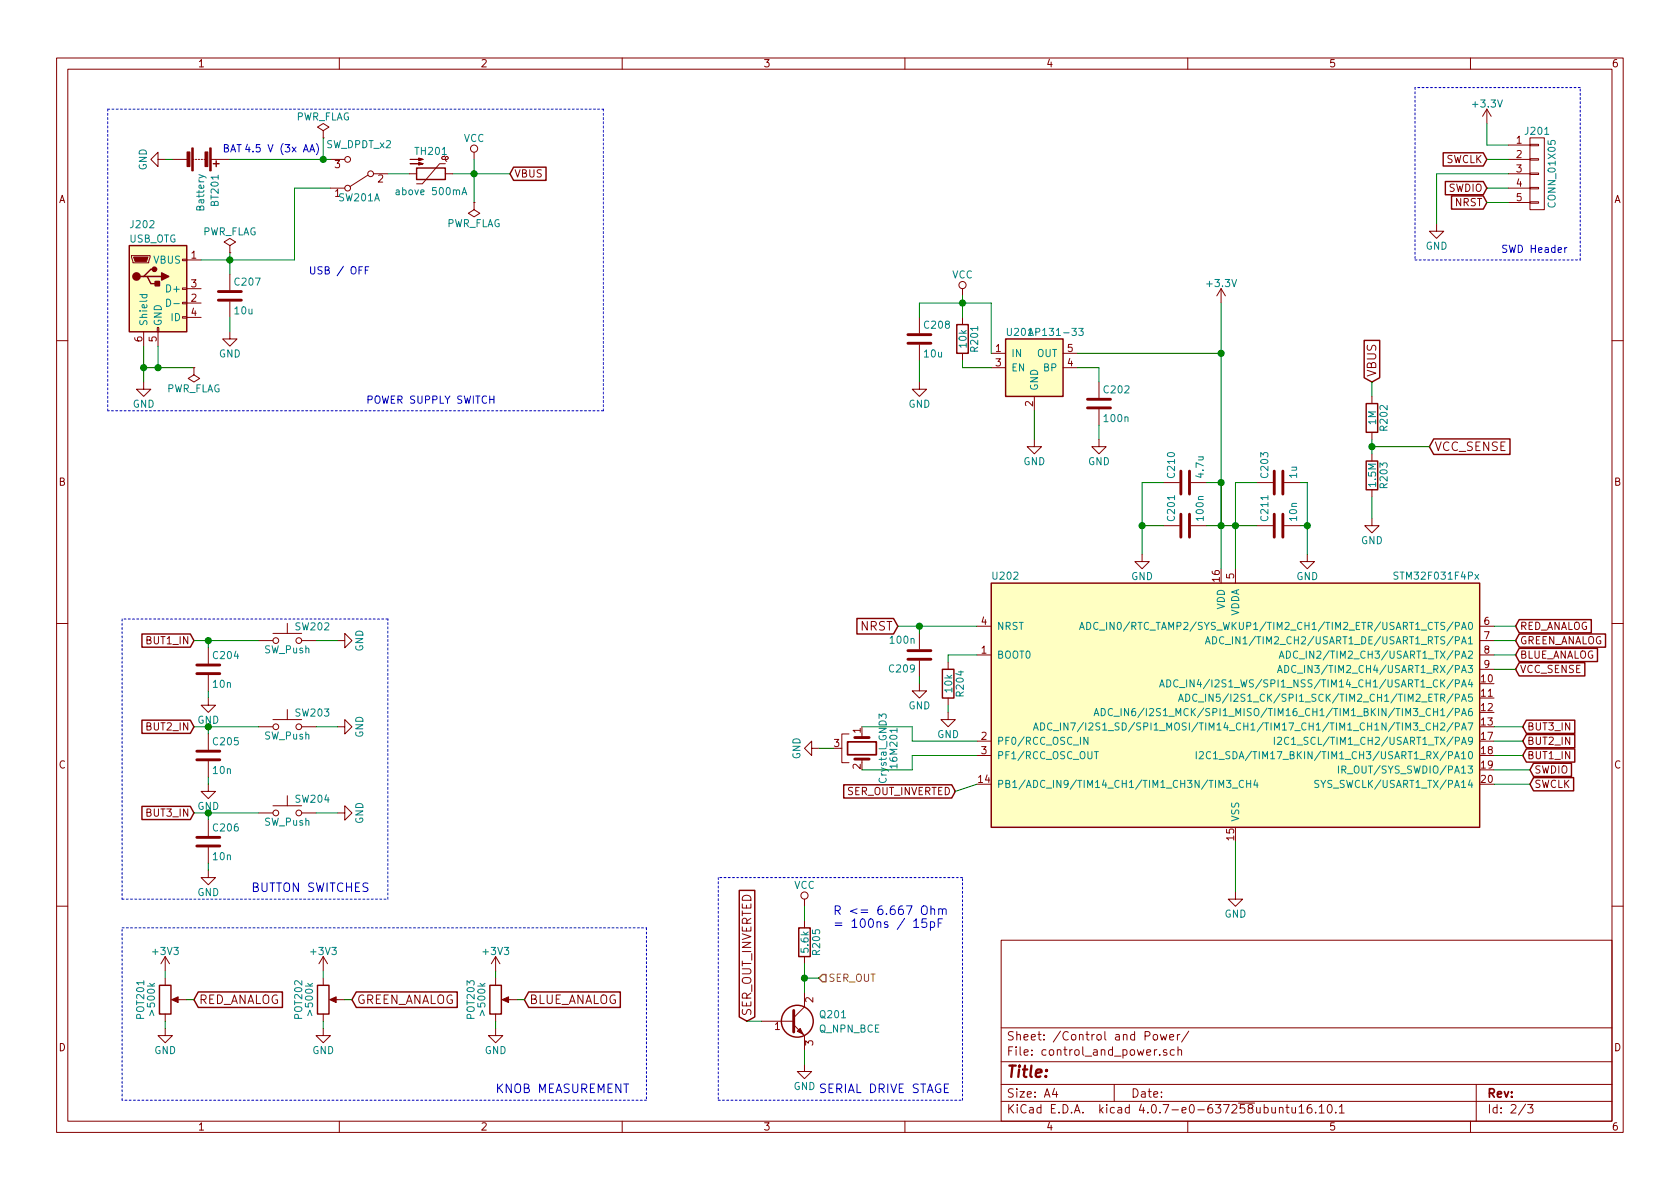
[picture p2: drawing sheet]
EESchema Schematic File Version 2
LIBS:power
LIBS:device
LIBS:transistors
LIBS:conn
LIBS:linear
LIBS:regul
LIBS:74xx
LIBS:cmos4000
LIBS:adc-dac
LIBS:memory
LIBS:xilinx
LIBS:microcontrollers
LIBS:dsp
LIBS:microchip
LIBS:analog_switches
LIBS:motorola
LIBS:texas
LIBS:intel
LIBS:audio
LIBS:interface
LIBS:digital-audio
LIBS:philips
LIBS:display
LIBS:cypress
LIBS:siliconi
LIBS:opto
LIBS:atmel
LIBS:contrib
LIBS:valves
LIBS:Worldsemi
LIBS:stm32
LIBS:switches
LIBS:battery_management
LIBS:enlightChildLed-cache
EELAYER 25 0
EELAYER END
$Descr A4 11693 8268
encoding utf-8
Sheet 2 3
Title ""
Date ""
Rev ""
Comp ""
Comment1 ""
Comment2 ""
Comment3 ""
Comment4 ""
$EndDescr
$Comp
L STM32F031F4Px U202
U 1 1
P 8600 4950
F 0 "U202" H 6900 5875 50  0000 L BNN
F 1 "STM32F031F4Px" H 10300 5875 50  0000 R BNN
F 2 "Housings_SSOP:TSSOP-20_4.4x6.5mm_Pitch0.65mm" H 10300 5825 50  0001 R TNN
F 3 "" H 8600 4950 50  0001 C CNN
	1    8600 4950
	1    0    0    -1  
$EndComp
$Comp
L +3.3V #PWR01
U 1 1
P 8500 2100
F 0 "#PWR01" H 8500 1950 50  0001 C CNN
F 1 "+3.3V" H 8500 2240 50  0000 C CNN
F 2 "" H 8500 2100 50  0001 C CNN
F 3 "" H 8500 2100 50  0001 C CNN
	1    8500 2100
	1    0    0    -1  
$EndComp
Wire Wire Line
	8500 2100 8500 3950
Connection ~ 8600 3650
$Comp
L GND #PWR02
U 1 1
P 8600 6200
F 0 "#PWR02" H 8600 5950 50  0001 C CNN
F 1 "GND" H 8600 6050 50  0000 C CNN
F 2 "" H 8600 6200 50  0001 C CNN
F 3 "" H 8600 6200 50  0001 C CNN
	1    8600 6200
	1    0    0    -1  
$EndComp
Wire Wire Line
	8600 6200 8600 5850
$Comp
L R R204
U 1 1
P 6600 4750
F 0 "R204" V 6680 4750 50  0000 C CNN
F 1 "10k" V 6600 4750 50  0000 C CNN
F 2 "Resistors_SMD:R_0603" V 6530 4750 50  0001 C CNN
F 3 "" H 6600 4750 50  0001 C CNN
	1    6600 4750
	1    0    0    -1  
$EndComp
$Comp
L GND #PWR03
U 1 1
P 6600 4950
F 0 "#PWR03" H 6600 4700 50  0001 C CNN
F 1 "GND" H 6600 4800 50  0000 C CNN
F 2 "" H 6600 4950 50  0001 C CNN
F 3 "" H 6600 4950 50  0001 C CNN
	1    6600 4950
	1    0    0    -1  
$EndComp
Wire Wire Line
	6600 4900 6600 4950
Wire Wire Line
	6600 4600 6600 4550
Wire Wire Line
	6600 4550 6800 4550
$Comp
L AP131-33 U201
U 1 1
P 7200 2550
F 0 "U201" H 7000 2800 50  0000 L CNN
F 1 "AP131-33" H 7550 2800 50  0000 R CNN
F 2 "TO_SOT_Packages_SMD:SOT-23-5" H 7200 2150 50  0001 C CNN
F 3 "" H 7200 2550 50  0001 C CNN
	1    7200 2550
	1    0    0    -1  
$EndComp
$Comp
L GND #PWR04
U 1 1
P 7200 3050
F 0 "#PWR04" H 7200 2800 50  0001 C CNN
F 1 "GND" H 7200 2900 50  0000 C CNN
F 2 "" H 7200 3050 50  0001 C CNN
F 3 "" H 7200 3050 50  0001 C CNN
	1    7200 3050
	1    0    0    -1  
$EndComp
Wire Wire Line
	7200 2850 7200 3050
Connection ~ 8500 2450
$Comp
L C C202
U 1 1
P 7650 2800
F 0 "C202" H 7675 2900 50  0000 L CNN
F 1 "100n" H 7675 2700 50  0000 L CNN
F 2 "Capacitors_SMD:C_0603" H 7688 2650 50  0001 C CNN
F 3 "" H 7650 2800 50  0001 C CNN
	1    7650 2800
	1    0    0    -1  
$EndComp
Wire Wire Line
	7500 2550 7650 2550
Wire Wire Line
	7650 2550 7650 2650
Wire Wire Line
	7650 2950 7650 3050
$Comp
L CONN_01X05 J201
U 1 1
P 10700 1200
F 0 "J201" H 10700 1500 50  0000 C CNN
F 1 "CONN_01X05" V 10800 1200 50  0000 C CNN
F 2 "Connectors:Wafer_Vertical15x5.8x7RM2.5-5" H 10700 1200 50  0001 C CNN
F 3 "" H 10700 1200 50  0001 C CNN
	1    10700 1200
	1    0    0    -1  
$EndComp
Text GLabel 6250 4350 0    60   Input ~ 0
NRST
Wire Wire Line
	6250 4350 6800 4350
Text GLabel 10650 5350 2    51   Input ~ 0
SWDIO
Text GLabel 10650 5450 2    51   Input ~ 0
SWCLK
Wire Wire Line
	10400 5350 10650 5350
Wire Wire Line
	10650 5450 10400 5450
$Comp
L +3.3V #PWR05
U 1 1
P 10350 850
F 0 "#PWR05" H 10350 700 50  0001 C CNN
F 1 "+3.3V" H 10350 990 50  0000 C CNN
F 2 "" H 10350 850 50  0001 C CNN
F 3 "" H 10350 850 50  0001 C CNN
	1    10350 850 
	1    0    0    -1  
$EndComp
Wire Wire Line
	10350 850  10350 1000
Wire Wire Line
	10350 1000 10500 1000
$Comp
L GND #PWR06
U 1 1
P 10000 1550
F 0 "#PWR06" H 10000 1300 50  0001 C CNN
F 1 "GND" H 10000 1400 50  0000 C CNN
F 2 "" H 10000 1550 50  0001 C CNN
F 3 "" H 10000 1550 50  0001 C CNN
	1    10000 1550
	1    0    0    -1  
$EndComp
Wire Wire Line
	10500 1200 10000 1200
Wire Wire Line
	10000 1200 10000 1550
Text GLabel 10350 1300 0    51   Input ~ 0
SWDIO
Text GLabel 10350 1100 0    51   Input ~ 0
SWCLK
Text GLabel 10350 1400 0    51   Input ~ 0
NRST
Wire Wire Line
	10500 1100 10350 1100
Wire Wire Line
	10350 1300 10500 1300
Wire Wire Line
	10500 1400 10350 1400
$Comp
L Crystal_GND3 16M201
U 1 1
P 6000 5200
F 0 "16M201" H 6000 5425 50  0000 C CNN
F 1 "Crystal_GND3" H 6000 5350 50  0000 C CNN
F 2 "Crystals:Resonator_SMD_muRata_SFSKA-3pin_7.9x3.8mm" H 6000 5200 50  0001 C CNN
F 3 "" H 6000 5200 50  0001 C CNN
	1    6000 5200
	0    1    1    0   
$EndComp
Wire Wire Line
	6000 5050 6350 5050
Wire Wire Line
	6350 5050 6350 5150
Wire Wire Line
	6350 5150 6800 5150
Wire Wire Line
	6800 5250 6350 5250
Wire Wire Line
	6350 5250 6350 5350
Wire Wire Line
	6350 5350 6000 5350
$Comp
L GND #PWR07
U 1 1
P 5700 5200
F 0 "#PWR07" H 5700 4950 50  0001 C CNN
F 1 "GND" H 5700 5050 50  0000 C CNN
F 2 "" H 5700 5200 50  0001 C CNN
F 3 "" H 5700 5200 50  0001 C CNN
	1    5700 5200
	0    1    1    0   
$EndComp
Wire Wire Line
	5800 5200 5700 5200
$Comp
L VCC #PWR08
U 1 1
P 6700 2050
F 0 "#PWR08" H 6700 1900 50  0001 C CNN
F 1 "VCC" H 6700 2200 50  0000 C CNN
F 2 "" H 6700 2050 50  0001 C CNN
F 3 "" H 6700 2050 50  0001 C CNN
	1    6700 2050
	1    0    0    -1  
$EndComp
$Comp
L R R201
U 1 1
P 6700 2350
F 0 "R201" V 6780 2350 50  0000 C CNN
F 1 "10k" V 6700 2350 50  0000 C CNN
F 2 "Resistors_SMD:R_0603" V 6630 2350 50  0001 C CNN
F 3 "" H 6700 2350 50  0001 C CNN
	1    6700 2350
	1    0    0    -1  
$EndComp
$Comp
L Battery BT201
U 1 1
P 1400 1100
F 0 "BT201" H 1500 1200 50  0000 L CNN
F 1 "Battery" H 1500 1100 50  0000 L CNN
F 2 "Battery_Holders:Keystone_2479_3xAAA" V 1400 1160 50  0001 C CNN
F 3 "" V 1400 1160 50  0001 C CNN
	1    1400 1100
	0    1    1    0   
$EndComp
$Comp
L GND #PWR09
U 1 1
P 1150 1100
F 0 "#PWR09" H 1150 850 50  0001 C CNN
F 1 "GND" H 1150 950 50  0000 C CNN
F 2 "" H 1150 1100 50  0001 C CNN
F 3 "" H 1150 1100 50  0001 C CNN
	1    1150 1100
	0    1    1    0   
$EndComp
Wire Wire Line
	1150 1100 1200 1100
$Comp
L USB_OTG J202
U 1 1
P 1100 2000
F 0 "J202" H 900 2450 50  0000 L CNN
F 1 "USB_OTG" H 900 2350 50  0000 L CNN
F 2 "Connectors:USB_Mini-B" H 1250 1950 50  0001 C CNN
F 3 "" H 1250 1950 50  0001 C CNN
	1    1100 2000
	1    0    0    -1  
$EndComp
Text Notes 10450 1750 0    51   ~ 0
SWD Header
Wire Notes Line
	9850 1800 11000 1800
Wire Notes Line
	11000 1800 11000 600 
Wire Notes Line
	11000 600  9850 600 
Wire Notes Line
	9850 600  9850 1800
Wire Wire Line
	1000 2400 1000 2650
Wire Wire Line
	1100 2550 1100 2400
$Comp
L GND #PWR010
U 1 1
P 1000 2650
F 0 "#PWR010" H 1000 2400 50  0001 C CNN
F 1 "GND" H 1000 2500 50  0000 C CNN
F 2 "" H 1000 2650 50  0001 C CNN
F 3 "" H 1000 2650 50  0001 C CNN
	1    1000 2650
	1    0    0    -1  
$EndComp
Connection ~ 1000 2550
Wire Wire Line
	6700 2050 6700 2200
Wire Wire Line
	6700 2500 6700 2550
Wire Wire Line
	6700 2550 6900 2550
$Comp
L SW_DPDT_x2 SW201
U 1 1
P 2500 1200
F 0 "SW201" H 2500 1370 50  0000 C CNN
F 1 "SW_DPDT_x2" H 2500 1000 50  0000 C CNN
F 2 "Buttons_Switches_SMD:SW_SPDT_PCM12" H 2500 1200 50  0001 C CNN
F 3 "" H 2500 1200 50  0001 C CNN
	1    2500 1200
	-1   0    0    1   
$EndComp
$Comp
L VCC #PWR011
U 1 1
P 3300 1100
F 0 "#PWR011" H 3300 950 50  0001 C CNN
F 1 "VCC" H 3300 1250 50  0000 C CNN
F 2 "" H 3300 1100 50  0001 C CNN
F 3 "" H 3300 1100 50  0001 C CNN
	1    3300 1100
	1    0    0    -1  
$EndComp
Text Notes 2150 1900 0    51   ~ 0
USB / OFF
Text Notes 1550 1050 0    51   ~ 0
BAT
Text Notes 2550 2800 0    51   ~ 0
POWER SUPPLY SWITCH
Wire Notes Line
	750  750  4200 750 
Wire Notes Line
	750  750  750  2850
Text Notes 1700 1050 0    51   ~ 0
4.5 V (3x AA)
Text HLabel 5700 6800 2    51   Input ~ 0
SER_OUT
Text GLabel 10550 4350 2    51   Input ~ 0
RED_ANALOG
Text GLabel 10550 4450 2    51   Input ~ 0
GREEN_ANALOG
Text GLabel 10550 4550 2    51   Input ~ 0
BLUE_ANALOG
Wire Wire Line
	10550 4550 10400 4550
Wire Wire Line
	10400 4450 10550 4450
Wire Wire Line
	10550 4350 10400 4350
Text GLabel 3550 1200 2    51   Input ~ 0
VBUS
Connection ~ 1100 2550
$Comp
L GND #PWR012
U 1 1
P 7650 3050
F 0 "#PWR012" H 7650 2800 50  0001 C CNN
F 1 "GND" H 7650 2900 50  0000 C CNN
F 2 "" H 7650 3050 50  0001 C CNN
F 3 "" H 7650 3050 50  0001 C CNN
	1    7650 3050
	1    0    0    -1  
$EndComp
Text GLabel 10550 4650 2    51   Input ~ 0
VCC_SENSE
Wire Wire Line
	10550 4650 10400 4650
Wire Wire Line
	1000 2550 1350 2550
Text GLabel 9550 2650 1    60   Input ~ 0
VBUS
$Comp
L GND #PWR013
U 1 1
P 9550 3600
F 0 "#PWR013" H 9550 3350 50  0001 C CNN
F 1 "GND" H 9550 3450 50  0000 C CNN
F 2 "" H 9550 3600 50  0001 C CNN
F 3 "" H 9550 3600 50  0001 C CNN
	1    9550 3600
	1    0    0    -1  
$EndComp
$Comp
L R R202
U 1 1
P 9550 2900
F 0 "R202" V 9630 2900 50  0000 C CNN
F 1 "1M" V 9550 2900 50  0000 C CNN
F 2 "Resistors_SMD:R_0603" V 9480 2900 50  0001 C CNN
F 3 "" H 9550 2900 50  0001 C CNN
	1    9550 2900
	1    0    0    -1  
$EndComp
$Comp
L R R203
U 1 1
P 9550 3300
F 0 "R203" V 9630 3300 50  0000 C CNN
F 1 "1.5M" V 9550 3300 50  0000 C CNN
F 2 "Resistors_SMD:R_0603" V 9480 3300 50  0001 C CNN
F 3 "" H 9550 3300 50  0001 C CNN
	1    9550 3300
	1    0    0    -1  
$EndComp
Wire Wire Line
	9550 3600 9550 3450
Wire Wire Line
	9550 2650 9550 2750
Text GLabel 9950 3100 2    60   Input ~ 0
VCC_SENSE
Wire Wire Line
	9550 3100 9950 3100
Connection ~ 9550 3100
Wire Wire Line
	9550 3050 9550 3150
Wire Notes Line
	4200 750  4200 2850
Wire Notes Line
	4200 2850 750  2850
$Comp
L POT POT201
U 1 1
P 1150 6950
F 0 "POT201" V 975 6950 50  0000 C CNN
F 1 ">500k" V 1050 6950 50  0000 C CNN
F 2 "Potentiometers:Potentiometer_Bourns_PTV09A-1_Horizontal" H 1150 6950 50  0001 C CNN
F 3 "" H 1150 6950 50  0001 C CNN
	1    1150 6950
	1    0    0    -1  
$EndComp
$Comp
L POT POT202
U 1 1
P 2250 6950
F 0 "POT202" V 2075 6950 50  0000 C CNN
F 1 ">500k" V 2150 6950 50  0000 C CNN
F 2 "Potentiometers:Potentiometer_Bourns_PTV09A-1_Horizontal" H 2250 6950 50  0001 C CNN
F 3 "" H 2250 6950 50  0001 C CNN
	1    2250 6950
	1    0    0    -1  
$EndComp
$Comp
L POT POT203
U 1 1
P 3450 6950
F 0 "POT203" V 3275 6950 50  0000 C CNN
F 1 ">500k" V 3350 6950 50  0000 C CNN
F 2 "Potentiometers:Potentiometer_Bourns_PTV09A-1_Horizontal" H 3450 6950 50  0001 C CNN
F 3 "" H 3450 6950 50  0001 C CNN
	1    3450 6950
	1    0    0    -1  
$EndComp
Text GLabel 1350 6950 2    60   Input ~ 0
RED_ANALOG
Wire Wire Line
	1350 6950 1300 6950
Text GLabel 2450 6950 2    60   Input ~ 0
GREEN_ANALOG
Wire Wire Line
	2450 6950 2400 6950
Text GLabel 3650 6950 2    60   Input ~ 0
BLUE_ANALOG
Wire Wire Line
	3650 6950 3600 6950
$Comp
L GND #PWR014
U 1 1
P 1150 7150
F 0 "#PWR014" H 1150 6900 50  0001 C CNN
F 1 "GND" H 1150 7000 50  0000 C CNN
F 2 "" H 1150 7150 50  0001 C CNN
F 3 "" H 1150 7150 50  0001 C CNN
	1    1150 7150
	1    0    0    -1  
$EndComp
$Comp
L GND #PWR015
U 1 1
P 2250 7150
F 0 "#PWR015" H 2250 6900 50  0001 C CNN
F 1 "GND" H 2250 7000 50  0000 C CNN
F 2 "" H 2250 7150 50  0001 C CNN
F 3 "" H 2250 7150 50  0001 C CNN
	1    2250 7150
	1    0    0    -1  
$EndComp
$Comp
L GND #PWR016
U 1 1
P 3450 7150
F 0 "#PWR016" H 3450 6900 50  0001 C CNN
F 1 "GND" H 3450 7000 50  0000 C CNN
F 2 "" H 3450 7150 50  0001 C CNN
F 3 "" H 3450 7150 50  0001 C CNN
	1    3450 7150
	1    0    0    -1  
$EndComp
Wire Wire Line
	3450 7100 3450 7150
Wire Wire Line
	2250 7100 2250 7150
Wire Wire Line
	1150 7100 1150 7150
$Comp
L +3V3 #PWR017
U 1 1
P 1150 6750
F 0 "#PWR017" H 1150 6600 50  0001 C CNN
F 1 "+3V3" H 1150 6890 50  0000 C CNN
F 2 "" H 1150 6750 50  0001 C CNN
F 3 "" H 1150 6750 50  0001 C CNN
	1    1150 6750
	1    0    0    -1  
$EndComp
$Comp
L +3V3 #PWR018
U 1 1
P 2250 6750
F 0 "#PWR018" H 2250 6600 50  0001 C CNN
F 1 "+3V3" H 2250 6890 50  0000 C CNN
F 2 "" H 2250 6750 50  0001 C CNN
F 3 "" H 2250 6750 50  0001 C CNN
	1    2250 6750
	1    0    0    -1  
$EndComp
$Comp
L +3V3 #PWR019
U 1 1
P 3450 6750
F 0 "#PWR019" H 3450 6600 50  0001 C CNN
F 1 "+3V3" H 3450 6890 50  0000 C CNN
F 2 "" H 3450 6750 50  0001 C CNN
F 3 "" H 3450 6750 50  0001 C CNN
	1    3450 6750
	1    0    0    -1  
$EndComp
Wire Wire Line
	3450 6750 3450 6800
Wire Wire Line
	2250 6750 2250 6800
Wire Wire Line
	1150 6750 1150 6800
Wire Notes Line
	850  6450 4500 6450
Wire Notes Line
	4500 6450 4500 7650
Wire Notes Line
	4500 7650 850  7650
Wire Notes Line
	850  7650 850  6450
Text Notes 3450 7600 0    60   ~ 0
KNOB MEASUREMENT
$Comp
L Q_NPN_BCE Q201
U 1 1
P 5500 7100
F 0 "Q201" H 5700 7150 50  0000 L CNN
F 1 "Q_NPN_BCE" H 5700 7050 50  0000 L CNN
F 2 "TO_SOT_Packages_SMD:SOT-23" H 5700 7200 50  0001 C CNN
F 3 "" H 5500 7100 50  0001 C CNN
	1    5500 7100
	1    0    0    -1  
$EndComp
Text GLabel 6650 5500 0    51   Input ~ 0
SER_OUT_INVERTED
Wire Wire Line
	6650 5500 6800 5450
Text GLabel 5200 7100 1    60   Input ~ 0
SER_OUT_INVERTED
Wire Wire Line
	5200 7100 5300 7100
$Comp
L GND #PWR020
U 1 1
P 5600 7400
F 0 "#PWR020" H 5600 7150 50  0001 C CNN
F 1 "GND" H 5600 7250 50  0000 C CNN
F 2 "" H 5600 7400 50  0001 C CNN
F 3 "" H 5600 7400 50  0001 C CNN
	1    5600 7400
	1    0    0    -1  
$EndComp
$Comp
L R R205
U 1 1
P 5600 6550
F 0 "R205" V 5680 6550 50  0000 C CNN
F 1 "5.6k" V 5600 6550 50  0000 C CNN
F 2 "Resistors_SMD:R_0603" V 5530 6550 50  0001 C CNN
F 3 "" H 5600 6550 50  0001 C CNN
	1    5600 6550
	1    0    0    -1  
$EndComp
Wire Wire Line
	5600 6700 5600 6900
Wire Wire Line
	5600 6800 5700 6800
Connection ~ 5600 6800
Wire Wire Line
	5600 7300 5600 7400
$Comp
L VCC #PWR021
U 1 1
P 5600 6300
F 0 "#PWR021" H 5600 6150 50  0001 C CNN
F 1 "VCC" H 5600 6450 50  0000 C CNN
F 2 "" H 5600 6300 50  0001 C CNN
F 3 "" H 5600 6300 50  0001 C CNN
	1    5600 6300
	1    0    0    -1  
$EndComp
Wire Wire Line
	5600 6300 5600 6400
Text Notes 5800 6450 0    60   ~ 0
R <= 6.667 Ohm \n= 100ns / 15pF
Wire Notes Line
	5000 7650 6700 7650
Wire Notes Line
	6700 7650 6700 6100
Wire Notes Line
	6700 6100 5000 6100
Wire Notes Line
	5000 6100 5000 7650
Text Notes 5700 7600 0    60   ~ 0
SERIAL DRIVE STAGE
Connection ~ 3300 1200
$Comp
L SW_Push SW202
U 1 1
P 2000 4450
F 0 "SW202" H 2050 4550 50  0000 L CNN
F 1 "SW_Push" H 2000 4390 50  0000 C CNN
F 2 "Buttons_Switches_THT:SW_PUSH_6mm" H 2000 4650 50  0001 C CNN
F 3 "" H 2000 4650 50  0001 C CNN
	1    2000 4450
	1    0    0    -1  
$EndComp
$Comp
L SW_Push SW203
U 1 1
P 2000 5050
F 0 "SW203" H 2050 5150 50  0000 L CNN
F 1 "SW_Push" H 2000 4990 50  0000 C CNN
F 2 "Buttons_Switches_THT:SW_PUSH_6mm" H 2000 5250 50  0001 C CNN
F 3 "" H 2000 5250 50  0001 C CNN
	1    2000 5050
	1    0    0    -1  
$EndComp
$Comp
L SW_Push SW204
U 1 1
P 2000 5650
F 0 "SW204" H 2050 5750 50  0000 L CNN
F 1 "SW_Push" H 2000 5590 50  0000 C CNN
F 2 "Buttons_Switches_THT:SW_PUSH_6mm" H 2000 5850 50  0001 C CNN
F 3 "" H 2000 5850 50  0001 C CNN
	1    2000 5650
	1    0    0    -1  
$EndComp
$Comp
L GND #PWR022
U 1 1
P 2350 4450
F 0 "#PWR022" H 2350 4200 50  0001 C CNN
F 1 "GND" H 2350 4300 50  0000 C CNN
F 2 "" H 2350 4450 50  0001 C CNN
F 3 "" H 2350 4450 50  0001 C CNN
	1    2350 4450
	0    -1   -1   0   
$EndComp
$Comp
L GND #PWR023
U 1 1
P 2350 5050
F 0 "#PWR023" H 2350 4800 50  0001 C CNN
F 1 "GND" H 2350 4900 50  0000 C CNN
F 2 "" H 2350 5050 50  0001 C CNN
F 3 "" H 2350 5050 50  0001 C CNN
	1    2350 5050
	0    -1   -1   0   
$EndComp
$Comp
L GND #PWR024
U 1 1
P 2350 5650
F 0 "#PWR024" H 2350 5400 50  0001 C CNN
F 1 "GND" H 2350 5500 50  0000 C CNN
F 2 "" H 2350 5650 50  0001 C CNN
F 3 "" H 2350 5650 50  0001 C CNN
	1    2350 5650
	0    -1   -1   0   
$EndComp
Wire Wire Line
	2200 4450 2350 4450
Wire Wire Line
	2200 5050 2350 5050
Wire Wire Line
	2350 5650 2200 5650
Text GLabel 10600 5250 2    51   Input ~ 0
BUT1_IN
Text GLabel 10600 5150 2    51   Input ~ 0
BUT2_IN
Text GLabel 10600 5050 2    51   Input ~ 0
BUT3_IN
Wire Wire Line
	10600 5050 10400 5050
Wire Wire Line
	10600 5150 10400 5150
Wire Wire Line
	10600 5250 10400 5250
Text GLabel 1350 5650 0    51   Input ~ 0
BUT3_IN
Text GLabel 1350 5050 0    51   Input ~ 0
BUT2_IN
Text GLabel 1350 4450 0    51   Input ~ 0
BUT1_IN
Wire Wire Line
	1350 4450 1800 4450
Wire Wire Line
	1350 5050 1800 5050
Wire Wire Line
	1350 5650 1800 5650
Text Notes 1750 6200 0    60   ~ 0
BUTTON SWITCHES
Wire Notes Line
	850  6250 2700 6250
Wire Notes Line
	2700 4300 850  4300
$Comp
L C C203
U 1 1
P 8900 3350
F 0 "C203" H 8925 3450 50  0000 L CNN
F 1 "1u" H 8925 3250 50  0000 L CNN
F 2 "Capacitors_SMD:C_0603" H 8938 3200 50  0001 C CNN
F 3 "" H 8900 3350 50  0001 C CNN
	1    8900 3350
	0    -1   -1   0   
$EndComp
$Comp
L GND #PWR025
U 1 1
P 9100 3850
F 0 "#PWR025" H 9100 3600 50  0001 C CNN
F 1 "GND" H 9100 3700 50  0000 C CNN
F 2 "" H 9100 3850 50  0001 C CNN
F 3 "" H 9100 3850 50  0001 C CNN
	1    9100 3850
	1    0    0    -1  
$EndComp
Wire Wire Line
	9100 3350 9100 3850
$Comp
L C C210
U 1 1
P 8250 3350
F 0 "C210" H 8275 3450 50  0000 L CNN
F 1 "4.7u" H 8275 3250 50  0000 L CNN
F 2 "Capacitors_SMD:C_0603" H 8288 3200 50  0001 C CNN
F 3 "" H 8250 3350 50  0001 C CNN
	1    8250 3350
	0    -1   -1   0   
$EndComp
Connection ~ 8500 3350
$Comp
L GND #PWR026
U 1 1
P 7950 3850
F 0 "#PWR026" H 7950 3600 50  0001 C CNN
F 1 "GND" H 7950 3700 50  0000 C CNN
F 2 "" H 7950 3850 50  0001 C CNN
F 3 "" H 7950 3850 50  0001 C CNN
	1    7950 3850
	1    0    0    -1  
$EndComp
Wire Wire Line
	8100 3350 7950 3350
Wire Wire Line
	7950 3350 7950 3850
$Comp
L C C209
U 1 1
P 6400 4550
F 0 "C209" H 6425 4650 50  0000 L CNN
F 1 "100n" H 6425 4450 50  0000 L CNN
F 2 "Capacitors_SMD:C_0603" H 6438 4400 50  0001 C CNN
F 3 "" H 6400 4550 50  0001 C CNN
	1    6400 4550
	-1   0    0    1   
$EndComp
Wire Wire Line
	6400 4350 6400 4400
Connection ~ 6400 4350
$Comp
L GND #PWR027
U 1 1
P 6400 4750
F 0 "#PWR027" H 6400 4500 50  0001 C CNN
F 1 "GND" H 6400 4600 50  0000 C CNN
F 2 "" H 6400 4750 50  0001 C CNN
F 3 "" H 6400 4750 50  0001 C CNN
	1    6400 4750
	1    0    0    -1  
$EndComp
Wire Wire Line
	6400 4700 6400 4750
Wire Notes Line
	2700 6250 2700 4300
Wire Notes Line
	850  4300 850  6250
$Comp
L C C205
U 1 1
P 1450 5250
F 0 "C205" H 1475 5350 50  0000 L CNN
F 1 "10n" H 1475 5150 50  0000 L CNN
F 2 "Capacitors_SMD:C_0603" H 1488 5100 50  0001 C CNN
F 3 "" H 1450 5250 50  0001 C CNN
	1    1450 5250
	1    0    0    -1  
$EndComp
$Comp
L C C206
U 1 1
P 1450 5850
F 0 "C206" H 1475 5950 50  0000 L CNN
F 1 "10n" H 1475 5750 50  0000 L CNN
F 2 "Capacitors_SMD:C_0603" H 1488 5700 50  0001 C CNN
F 3 "" H 1450 5850 50  0001 C CNN
	1    1450 5850
	1    0    0    -1  
$EndComp
$Comp
L C C204
U 1 1
P 1450 4650
F 0 "C204" H 1475 4750 50  0000 L CNN
F 1 "10n" H 1475 4550 50  0000 L CNN
F 2 "Capacitors_SMD:C_0603" H 1488 4500 50  0001 C CNN
F 3 "" H 1450 4650 50  0001 C CNN
	1    1450 4650
	1    0    0    -1  
$EndComp
$Comp
L GND #PWR028
U 1 1
P 1450 4850
F 0 "#PWR028" H 1450 4600 50  0001 C CNN
F 1 "GND" H 1450 4700 50  0000 C CNN
F 2 "" H 1450 4850 50  0001 C CNN
F 3 "" H 1450 4850 50  0001 C CNN
	1    1450 4850
	1    0    0    -1  
$EndComp
Wire Wire Line
	1450 4800 1450 4850
Wire Wire Line
	1450 4500 1450 4450
Connection ~ 1450 4450
Wire Wire Line
	1450 5100 1450 5050
Connection ~ 1450 5050
Wire Wire Line
	1450 5700 1450 5650
Connection ~ 1450 5650
$Comp
L GND #PWR029
U 1 1
P 1450 5450
F 0 "#PWR029" H 1450 5200 50  0001 C CNN
F 1 "GND" H 1450 5300 50  0000 C CNN
F 2 "" H 1450 5450 50  0001 C CNN
F 3 "" H 1450 5450 50  0001 C CNN
	1    1450 5450
	1    0    0    -1  
$EndComp
Wire Wire Line
	1450 5400 1450 5450
$Comp
L GND #PWR030
U 1 1
P 1450 6050
F 0 "#PWR030" H 1450 5800 50  0001 C CNN
F 1 "GND" H 1450 5900 50  0000 C CNN
F 2 "" H 1450 6050 50  0001 C CNN
F 3 "" H 1450 6050 50  0001 C CNN
	1    1450 6050
	1    0    0    -1  
$EndComp
Wire Wire Line
	1450 6000 1450 6050
Wire Wire Line
	6900 2100 6900 2450
Wire Wire Line
	6400 2100 6900 2100
Connection ~ 6700 2100
$Comp
L C C208
U 1 1
P 6400 2350
F 0 "C208" H 6425 2450 50  0000 L CNN
F 1 "10u" H 6425 2250 50  0000 L CNN
F 2 "Capacitors_SMD:C_0603" H 6438 2200 50  0001 C CNN
F 3 "" H 6400 2350 50  0001 C CNN
	1    6400 2350
	1    0    0    -1  
$EndComp
Wire Wire Line
	6400 2200 6400 2100
$Comp
L GND #PWR031
U 1 1
P 6400 2650
F 0 "#PWR031" H 6400 2400 50  0001 C CNN
F 1 "GND" H 6400 2500 50  0000 C CNN
F 2 "" H 6400 2650 50  0001 C CNN
F 3 "" H 6400 2650 50  0001 C CNN
	1    6400 2650
	1    0    0    -1  
$EndComp
Wire Wire Line
	6400 2500 6400 2650
$Comp
L C C207
U 1 1
P 1600 2050
F 0 "C207" H 1625 2150 50  0000 L CNN
F 1 "10u" H 1625 1950 50  0000 L CNN
F 2 "Capacitors_SMD:C_0603" H 1638 1900 50  0001 C CNN
F 3 "" H 1600 2050 50  0001 C CNN
	1    1600 2050
	1    0    0    -1  
$EndComp
Wire Wire Line
	1600 1750 1600 1900
Connection ~ 1600 1800
$Comp
L GND #PWR032
U 1 1
P 1600 2300
F 0 "#PWR032" H 1600 2050 50  0001 C CNN
F 1 "GND" H 1600 2150 50  0000 C CNN
F 2 "" H 1600 2300 50  0001 C CNN
F 3 "" H 1600 2300 50  0001 C CNN
	1    1600 2300
	1    0    0    -1  
$EndComp
Wire Wire Line
	1600 2200 1600 2300
Wire Wire Line
	3150 1200 3550 1200
Wire Wire Line
	2700 1200 2850 1200
Wire Wire Line
	1600 1100 2300 1100
Wire Wire Line
	2300 1300 2050 1300
Wire Wire Line
	2050 1300 2050 1800
Wire Wire Line
	3300 1100 3300 1400
Connection ~ 8500 3650
Wire Wire Line
	8500 3350 8400 3350
$Comp
L C C201
U 1 1
P 8250 3650
F 0 "C201" H 8275 3750 50  0000 L CNN
F 1 "100n" H 8275 3550 50  0000 L CNN
F 2 "Capacitors_SMD:C_0603" H 8288 3500 50  0001 C CNN
F 3 "" H 8250 3650 50  0001 C CNN
	1    8250 3650
	0    -1   -1   0   
$EndComp
$Comp
L C C211
U 1 1
P 8900 3650
F 0 "C211" H 8925 3750 50  0000 L CNN
F 1 "10n" H 8925 3550 50  0000 L CNN
F 2 "Capacitors_SMD:C_0603" H 8938 3500 50  0001 C CNN
F 3 "" H 8900 3650 50  0001 C CNN
	1    8900 3650
	0    -1   -1   0   
$EndComp
Wire Wire Line
	9050 3650 9100 3650
Connection ~ 9100 3650
Wire Wire Line
	8100 3650 7950 3650
Connection ~ 7950 3650
Wire Wire Line
	9050 3350 9100 3350
$Comp
L Thermistor_PTC TH201
U 1 1
P 3000 1200
F 0 "TH201" V 2840 1200 50  0000 C CNN
F 1 "above 500mA" V 3120 1200 50  0000 C CNN
F 2 "Resistors_SMD:R_0402" H 3050 1000 50  0001 L CNN
F 3 "" H 3000 1200 50  0001 C CNN
	1    3000 1200
	0    1    1    0   
$EndComp
Wire Wire Line
	8600 3350 8750 3350
Wire Wire Line
	7500 2450 8500 2450
Wire Wire Line
	8500 3350 8500 3650
Wire Wire Line
	8400 3650 8750 3650
Wire Wire Line
	8600 3350 8600 3950
Wire Wire Line
	2050 1800 1400 1800
$Comp
L PWR_FLAG #FLG033
U 1 1
P 1600 1750
F 0 "#FLG033" H 1600 1825 50  0001 C CNN
F 1 "PWR_FLAG" H 1600 1900 50  0000 C CNN
F 2 "" H 1600 1750 50  0001 C CNN
F 3 "" H 1600 1750 50  0001 C CNN
	1    1600 1750
	1    0    0    -1  
$EndComp
$Comp
L PWR_FLAG #FLG034
U 1 1
P 1350 2550
F 0 "#FLG034" H 1350 2625 50  0001 C CNN
F 1 "PWR_FLAG" H 1350 2700 50  0000 C CNN
F 2 "" H 1350 2550 50  0001 C CNN
F 3 "" H 1350 2550 50  0001 C CNN
	1    1350 2550
	-1   0    0    1   
$EndComp
$Comp
L PWR_FLAG #FLG035
U 1 1
P 2250 950
F 0 "#FLG035" H 2250 1025 50  0001 C CNN
F 1 "PWR_FLAG" H 2250 1100 50  0000 C CNN
F 2 "" H 2250 950 50  0001 C CNN
F 3 "" H 2250 950 50  0001 C CNN
	1    2250 950 
	1    0    0    -1  
$EndComp
Wire Wire Line
	2250 950  2250 1100
Connection ~ 2250 1100
$Comp
L PWR_FLAG #FLG036
U 1 1
P 3300 1400
F 0 "#FLG036" H 3300 1475 50  0001 C CNN
F 1 "PWR_FLAG" H 3300 1550 50  0000 C CNN
F 2 "" H 3300 1400 50  0001 C CNN
F 3 "" H 3300 1400 50  0001 C CNN
	1    3300 1400
	-1   0    0    1   
$EndComp
$EndSCHEMATC
